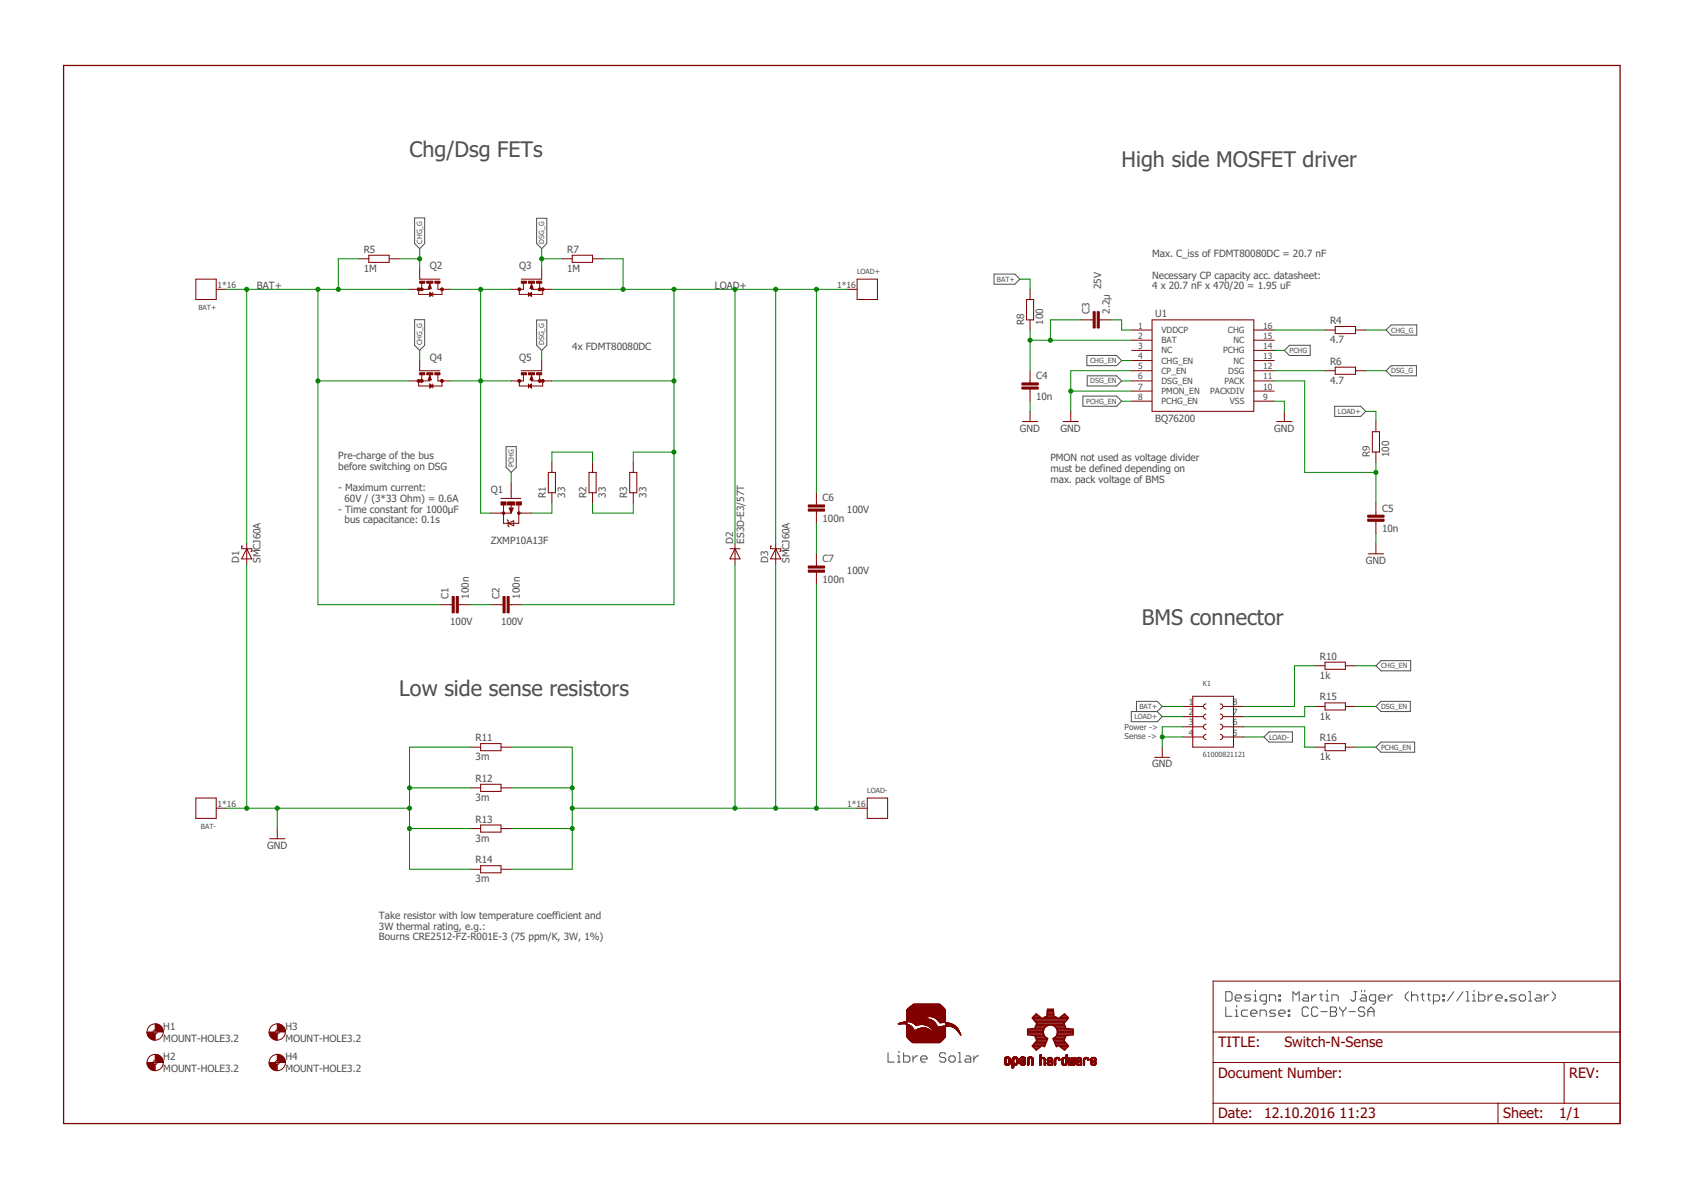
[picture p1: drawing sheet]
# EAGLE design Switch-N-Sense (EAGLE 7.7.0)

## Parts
BAT+  WP-BUCF_G  [16PINS_CIR]
BAT-  WP-BUCF_G  [16PINS_CIR]
C1  100n  C-EUC0603  [C0603]
C2  100n  C-EUC0603  [C0603]
C3  2.2µ  C-EUC0805  [C0805]
C4  10n  C-EUC0603  [C0603]
C5  10n  C-EUC0603  [C0603]
C6  100n  C-EUC0603  [C0603]
C7  100n  C-EUC0603  [C0603]
D1  SMCJ60A  SCHOTTKY-DIODESMC  [SMC]
D2  ES3D-E3/57T  DIODE-SMC  [SMC]
D3  SMCJ60A  SCHOTTKY-DIODESMC  [SMC]
H1  MOUNT-HOLE3.2  [3,2]
H2  MOUNT-HOLE3.2  [3,2]
H3  MOUNT-HOLE3.2  [3,2]
H4  MOUNT-HOLE3.2  [3,2]
K1  61000821121  [61000821121]
LOAD+  WP-BUCF_G  [16PINS_CIR]
LOAD-  WP-BUCF_G  [16PINS_CIR]
N1  OSHW-LOGOM  [OSHW-LOGO-M]
Q1  ZXMP10A13F  MOSFET-PCHANNEL  [SOT23-3]
Q2  FDMT80080DC  [FDMT80080DC]
Q3  FDMT80080DC  [FDMT80080DC]
Q4  FDMT80080DC  [FDMT80080DC]
Q5  FDMT80080DC  [FDMT80080DC]
R1  33  R-EU_R2010  [R2010]
R2  33  R-EU_R2010  [R2010]
R3  33  R-EU_R2010  [R2010]
R4  4.7  R-EU_R0603  [R0603]
R5  1M  R-EU_R0603  [R0603]
R6  4.7  R-EU_R0603  [R0603]
R7  1M  R-EU_R0603  [R0603]
R8  100  R-EU_R0603  [R0603]
R9  100  R-EU_R0603  [R0603]
R10  1k  R-EU_R0603  [R0603]
R11  3m  R-EU_R2512  [R2512]
R12  3m  R-EU_R2512  [R2512]
R13  3m  R-EU_R2512  [R2512]
R14  3m  R-EU_R2512  [R2512]
R15  1k  R-EU_R0603  [R0603]
R16  1k  R-EU_R0603  [R0603]
U1  BQ76200  [TSSOP16]
U$1  LIBRESOLAR_LOGO  [LIBRESOLAR_LOGO]

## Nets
BAT+: BAT+.1 BAT+.2 BAT+.3 BAT+.4 BAT+.5 BAT+.6 BAT+.7 BAT+.8 BAT+.9 BAT+.10 BAT+.11 BAT+.12 BAT+.13 BAT+.14 BAT+.15 BAT+.16 C1.1 D1.C K1.1 Q2.S Q4.S R5.1 R8.2
CHG: R4.1 U1.16(CHG)
CHG_EN: R10.2 U1.4(CHG_EN)
CHG_G: Q2.G Q4.G R4.2 R5.2
CHGDSG [power]: Q1.2(S) Q2.D Q3.D Q4.D Q5.D
DSG: R6.1 U1.12(DSG)
DSG_EN: R15.2 U1.6(DSG_EN)
DSG_G: Q3.G Q5.G R6.2 R7.1
GND [power]: BAT-.1 BAT-.2 BAT-.3 BAT-.4 BAT-.5 BAT-.6 BAT-.7 BAT-.8 BAT-.9 BAT-.10 BAT-.11 BAT-.12 BAT-.13 BAT-.14 BAT-.15 BAT-.16 C4.2 C5.2 D1.A K1.3 K1.4 R11.1 R12.1 R13.1 R14.1 U1.5(CP_EN) U1.7(PMON_EN) U1.9(VSS)
LOAD+ [power]: C2.2 C6.1 D2.C D3.C K1.2 LOAD+.1 LOAD+.2 LOAD+.3 LOAD+.4 LOAD+.5 LOAD+.6 LOAD+.7 LOAD+.8 LOAD+.9 LOAD+.10 LOAD+.11 LOAD+.12 LOAD+.13 LOAD+.14 LOAD+.15 LOAD+.16 Q3.S Q5.S R3.2 R7.2 R9.2
LOAD-: C7.2 D2.A D3.A K1.5 LOAD-.1 LOAD-.2 LOAD-.3 LOAD-.4 LOAD-.5 LOAD-.6 LOAD-.7 LOAD-.8 LOAD-.9 LOAD-.10 LOAD-.11 LOAD-.12 LOAD-.13 LOAD-.14 LOAD-.15 LOAD-.16 R11.2 R12.2 R13.2 R14.2
N$1: C6.2 C7.1
N$2: R1.2 R2.2
N$3: R2.1 R3.1
N$4: K1.7 R15.1
N$5: K1.6 R16.1
N$6: K1.8 R10.1
N$38: C3.2 U1.1(VDDCP)
N$40: C3.1 C4.1 R8.1 U1.2(BAT)
N$41: C5.1 R9.1 U1.11(PACK)
N$48: C1.2 C2.1
N$52: Q1.3(D) R1.1
PCHG: Q1.1(G) U1.14(PCHG)
PCHG_EN: R16.2 U1.8(PCHG_EN)
Unconnected: U1.3(NC) U1.10(PACKDIV) U1.13(NC) U1.15(NC)

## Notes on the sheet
- Chg/Dsg FETs
- High side MOSFET driver
- 25V
- Max. C_iss of FDMT80080DC = 20.7 nF
  
  Necessary CP capacity acc. datasheet:
  4 x 20.7 nF x 470/20 = 1.95 uF
- 4x FDMT80080DC
- PMON not used as voltage divider
  must be defined depending on
  max. pack voltage of BMS
- 100V
- Pre-charge of the bus
  before switching on DSG
  
  - Maximum current:
    60V / (3*33 Ohm) = 0.6A
  - Time constant for 1000µF
    bus capacitance: 0.1s
- 100V
- 100V | 100V | BMS connector
- Low side sense resistors
- Power ->
  Sense ->
- Take resistor with low temperature coefficient and 
  3W thermal rating, e.g.:
  Bourns CRE2512-FZ-R001E-3 (75 ppm/K, 3W, 1%)
- Design: Martin Jäger (http://libre.solar)
  License: CC-BY-SA

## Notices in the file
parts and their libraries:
SparkFun-DiscreteSemi: Licensing: Creative Commons ShareAlike 4.0 International - https://creativecommons.org/licenses/by-sa/4.0
Wuerth_Elektronik_Power_Elements_rev15c: Copyright: Würth Elektronik
